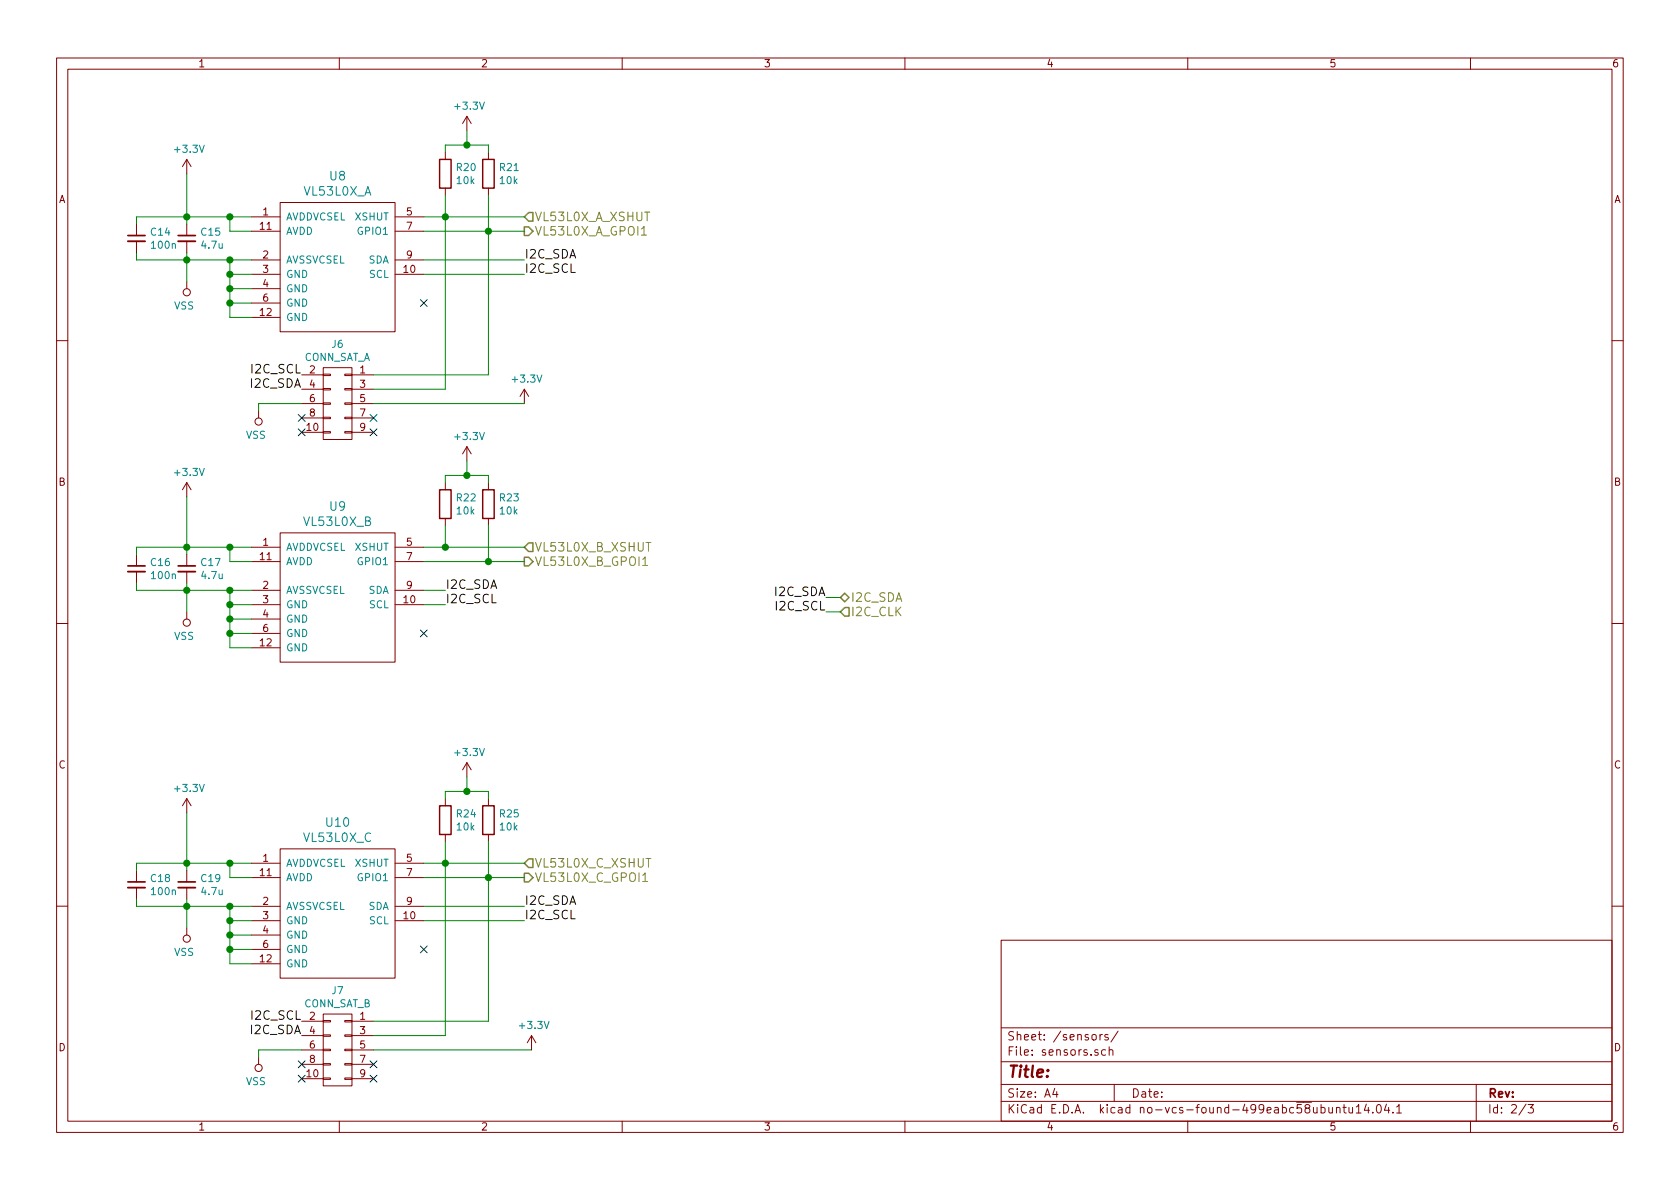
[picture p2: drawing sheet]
EESchema Schematic File Version 2
LIBS:CRE1
LIBS:sensorGridPcb-rescue
LIBS:power
LIBS:device
LIBS:transistors
LIBS:conn
LIBS:linear
LIBS:regul
LIBS:74xx
LIBS:cmos4000
LIBS:adc-dac
LIBS:memory
LIBS:xilinx
LIBS:microcontrollers
LIBS:dsp
LIBS:microchip
LIBS:analog_switches
LIBS:motorola
LIBS:texas
LIBS:intel
LIBS:audio
LIBS:interface
LIBS:digital-audio
LIBS:philips
LIBS:display
LIBS:cypress
LIBS:siliconi
LIBS:opto
LIBS:atmel
LIBS:contrib
LIBS:valves
LIBS:75176
LIBS:stm32
LIBS:VL53L0X
LIBS:mechanical
LIBS:switches
LIBS:sensorGridPcb-cache
EELAYER 26 0
EELAYER END
$Descr A4 11693 8268
encoding utf-8
Sheet 2 3
Title ""
Date ""
Rev ""
Comp ""
Comment1 ""
Comment2 ""
Comment3 ""
Comment4 ""
$EndDescr
$Comp
L C_Small C14
U 1 1
P 950 1650
F 0 "C14" H 1042 1696 50  0000 L CNN
F 1 "100n" H 1042 1605 50  0000 L CNN
F 2 "Capacitors_SMD:C_0805_HandSoldering" H 950 1650 50  0001 C CNN
F 3 "" H 950 1650 50  0000 C CNN
	1    950  1650
	1    0    0    -1  
$EndComp
$Comp
L C_Small C15
U 1 1
P 1300 1650
F 0 "C15" H 1392 1696 50  0000 L CNN
F 1 "4.7u" H 1392 1605 50  0000 L CNN
F 2 "Capacitors_SMD:C_0805_HandSoldering" H 1300 1650 50  0001 C CNN
F 3 "" H 1300 1650 50  0000 C CNN
	1    1300 1650
	1    0    0    -1  
$EndComp
$Comp
L R R20
U 1 1
P 3100 1200
F 0 "R20" H 3170 1246 50  0000 L CNN
F 1 "10k" H 3170 1155 50  0000 L CNN
F 2 "Resistors_SMD:R_0805_HandSoldering" V 3030 1200 50  0001 C CNN
F 3 "" H 3100 1200 50  0000 C CNN
	1    3100 1200
	1    0    0    -1  
$EndComp
$Comp
L R R21
U 1 1
P 3400 1200
F 0 "R21" H 3470 1246 50  0000 L CNN
F 1 "10k" H 3470 1155 50  0000 L CNN
F 2 "Resistors_SMD:R_0805_HandSoldering" V 3330 1200 50  0001 C CNN
F 3 "" H 3400 1200 50  0000 C CNN
	1    3400 1200
	1    0    0    -1  
$EndComp
$Comp
L +3.3V #PWR035
U 1 1
P 1300 1200
F 0 "#PWR035" H 1300 1050 50  0001 C CNN
F 1 "+3.3V" H 1315 1373 50  0000 C CNN
F 2 "" H 1300 1200 50  0000 C CNN
F 3 "" H 1300 1200 50  0000 C CNN
	1    1300 1200
	1    0    0    -1  
$EndComp
$Comp
L VL53L0X U8
U 1 1
P 2350 1900
F 0 "U8" H 2350 2587 60  0000 C CNN
F 1 "VL53L0X_A" H 2350 2481 60  0000 C CNN
F 2 "VL53L0X:VL53L0X" H 2400 1850 60  0001 C CNN
F 3 "" H 2400 1850 60  0000 C CNN
	1    2350 1900
	1    0    0    -1  
$EndComp
NoConn ~ 2950 2100
$Comp
L VSS #PWR036
U 1 1
P 1300 1950
F 0 "#PWR036" H 1300 1800 50  0001 C CNN
F 1 "VSS" H 1318 2123 50  0000 C CNN
F 2 "" H 1300 1950 50  0000 C CNN
F 3 "" H 1300 1950 50  0000 C CNN
	1    1300 1950
	-1   0    0    1   
$EndComp
$Comp
L C_Small C18
U 1 1
P 950 6150
F 0 "C18" H 1042 6196 50  0000 L CNN
F 1 "100n" H 1042 6105 50  0000 L CNN
F 2 "Capacitors_SMD:C_0805_HandSoldering" H 950 6150 50  0001 C CNN
F 3 "" H 950 6150 50  0000 C CNN
	1    950  6150
	1    0    0    -1  
$EndComp
$Comp
L C_Small C19
U 1 1
P 1300 6150
F 0 "C19" H 1392 6196 50  0000 L CNN
F 1 "4.7u" H 1392 6105 50  0000 L CNN
F 2 "Capacitors_SMD:C_0805_HandSoldering" H 1300 6150 50  0001 C CNN
F 3 "" H 1300 6150 50  0000 C CNN
	1    1300 6150
	1    0    0    -1  
$EndComp
$Comp
L R R24
U 1 1
P 3100 5700
F 0 "R24" H 3170 5746 50  0000 L CNN
F 1 "10k" H 3170 5655 50  0000 L CNN
F 2 "Resistors_SMD:R_0805_HandSoldering" V 3030 5700 50  0001 C CNN
F 3 "" H 3100 5700 50  0000 C CNN
	1    3100 5700
	1    0    0    -1  
$EndComp
$Comp
L R R25
U 1 1
P 3400 5700
F 0 "R25" H 3470 5746 50  0000 L CNN
F 1 "10k" H 3470 5655 50  0000 L CNN
F 2 "Resistors_SMD:R_0805_HandSoldering" V 3330 5700 50  0001 C CNN
F 3 "" H 3400 5700 50  0000 C CNN
	1    3400 5700
	1    0    0    -1  
$EndComp
$Comp
L +3.3V #PWR037
U 1 1
P 3250 5400
F 0 "#PWR037" H 3250 5250 50  0001 C CNN
F 1 "+3.3V" H 3265 5573 50  0000 C CNN
F 2 "" H 3250 5400 50  0000 C CNN
F 3 "" H 3250 5400 50  0000 C CNN
	1    3250 5400
	1    0    0    -1  
$EndComp
$Comp
L VL53L0X U10
U 1 1
P 2350 6400
F 0 "U10" H 2350 7087 60  0000 C CNN
F 1 "VL53L0X_C" H 2350 6981 60  0000 C CNN
F 2 "VL53L0X:VL53L0X" H 2400 6350 60  0001 C CNN
F 3 "" H 2400 6350 60  0000 C CNN
	1    2350 6400
	1    0    0    -1  
$EndComp
NoConn ~ 2950 6600
$Comp
L VSS #PWR038
U 1 1
P 1300 6450
F 0 "#PWR038" H 1300 6300 50  0001 C CNN
F 1 "VSS" H 1318 6623 50  0000 C CNN
F 2 "" H 1300 6450 50  0000 C CNN
F 3 "" H 1300 6450 50  0000 C CNN
	1    1300 6450
	-1   0    0    1   
$EndComp
$Comp
L C_Small C16
U 1 1
P 950 3950
F 0 "C16" H 1042 3996 50  0000 L CNN
F 1 "100n" H 1042 3905 50  0000 L CNN
F 2 "Capacitors_SMD:C_0805_HandSoldering" H 950 3950 50  0001 C CNN
F 3 "" H 950 3950 50  0000 C CNN
	1    950  3950
	1    0    0    -1  
$EndComp
$Comp
L C_Small C17
U 1 1
P 1300 3950
F 0 "C17" H 1392 3996 50  0000 L CNN
F 1 "4.7u" H 1392 3905 50  0000 L CNN
F 2 "Capacitors_SMD:C_0805_HandSoldering" H 1300 3950 50  0001 C CNN
F 3 "" H 1300 3950 50  0000 C CNN
	1    1300 3950
	1    0    0    -1  
$EndComp
$Comp
L R R22
U 1 1
P 3100 3500
F 0 "R22" H 3170 3546 50  0000 L CNN
F 1 "10k" H 3170 3455 50  0000 L CNN
F 2 "Resistors_SMD:R_0805_HandSoldering" V 3030 3500 50  0001 C CNN
F 3 "" H 3100 3500 50  0000 C CNN
	1    3100 3500
	1    0    0    -1  
$EndComp
$Comp
L R R23
U 1 1
P 3400 3500
F 0 "R23" H 3470 3546 50  0000 L CNN
F 1 "10k" H 3470 3455 50  0000 L CNN
F 2 "Resistors_SMD:R_0805_HandSoldering" V 3330 3500 50  0001 C CNN
F 3 "" H 3400 3500 50  0000 C CNN
	1    3400 3500
	1    0    0    -1  
$EndComp
$Comp
L +3.3V #PWR039
U 1 1
P 3250 3200
F 0 "#PWR039" H 3250 3050 50  0001 C CNN
F 1 "+3.3V" H 3265 3373 50  0000 C CNN
F 2 "" H 3250 3200 50  0000 C CNN
F 3 "" H 3250 3200 50  0000 C CNN
	1    3250 3200
	1    0    0    -1  
$EndComp
$Comp
L VL53L0X U9
U 1 1
P 2350 4200
F 0 "U9" H 2350 4887 60  0000 C CNN
F 1 "VL53L0X_B" H 2350 4781 60  0000 C CNN
F 2 "VL53L0X:VL53L0X" H 2400 4150 60  0001 C CNN
F 3 "" H 2400 4150 60  0000 C CNN
	1    2350 4200
	1    0    0    -1  
$EndComp
NoConn ~ 2950 4400
$Comp
L VSS #PWR040
U 1 1
P 1300 4250
F 0 "#PWR040" H 1300 4100 50  0001 C CNN
F 1 "VSS" H 1318 4423 50  0000 C CNN
F 2 "" H 1300 4250 50  0000 C CNN
F 3 "" H 1300 4250 50  0000 C CNN
	1    1300 4250
	-1   0    0    1   
$EndComp
Text HLabel 3650 1500 2    60   Input ~ 0
VL53L0X_A_XSHUT
Text HLabel 3650 1600 2    60   Output ~ 0
VL53L0X_A_GPOI1
Text HLabel 3650 3800 2    60   Input ~ 0
VL53L0X_B_XSHUT
Text HLabel 3650 6000 2    60   Input ~ 0
VL53L0X_C_XSHUT
Text HLabel 3650 3900 2    60   Output ~ 0
VL53L0X_B_GPOI1
Text HLabel 3650 6100 2    60   Output ~ 0
VL53L0X_C_GPOI1
Text HLabel 5850 4150 2    60   BiDi ~ 0
I2C_SDA
Text HLabel 5850 4250 2    60   Input ~ 0
I2C_CLK
$Comp
L +3.3V #PWR041
U 1 1
P 1300 3450
F 0 "#PWR041" H 1300 3300 50  0001 C CNN
F 1 "+3.3V" H 1315 3623 50  0000 C CNN
F 2 "" H 1300 3450 50  0000 C CNN
F 3 "" H 1300 3450 50  0000 C CNN
	1    1300 3450
	1    0    0    -1  
$EndComp
$Comp
L +3.3V #PWR042
U 1 1
P 1300 5650
F 0 "#PWR042" H 1300 5500 50  0001 C CNN
F 1 "+3.3V" H 1315 5823 50  0000 C CNN
F 2 "" H 1300 5650 50  0000 C CNN
F 3 "" H 1300 5650 50  0000 C CNN
	1    1300 5650
	1    0    0    -1  
$EndComp
$Comp
L +3.3V #PWR043
U 1 1
P 3250 900
F 0 "#PWR043" H 3250 750 50  0001 C CNN
F 1 "+3.3V" H 3265 1073 50  0000 C CNN
F 2 "" H 3250 900 50  0000 C CNN
F 3 "" H 3250 900 50  0000 C CNN
	1    3250 900 
	1    0    0    -1  
$EndComp
$Comp
L CONN_02X05 J6
U 1 1
P 2350 2800
F 0 "J6" H 2350 3215 50  0000 C CNN
F 1 "CONN_SAT_A" H 2350 3124 50  0000 C CNN
F 2 "Pin_Headers:Pin_Header_Straight_2x05_Pitch2.54mm" H 2350 1600 50  0001 C CNN
F 3 "" H 2350 1600 50  0001 C CNN
	1    2350 2800
	-1   0    0    -1  
$EndComp
$Comp
L VSS #PWR044
U 1 1
P 1800 2850
F 0 "#PWR044" H 1800 2700 50  0001 C CNN
F 1 "VSS" H 1818 3023 50  0000 C CNN
F 2 "" H 1800 2850 50  0001 C CNN
F 3 "" H 1800 2850 50  0001 C CNN
	1    1800 2850
	-1   0    0    1   
$EndComp
Text Label 3650 1800 0    60   ~ 0
I2C_SDA
Text Label 3650 1900 0    60   ~ 0
I2C_SCL
Text Label 3100 4100 0    60   ~ 0
I2C_SDA
Text Label 3100 4200 0    60   ~ 0
I2C_SCL
Text Label 3650 6300 0    60   ~ 0
I2C_SDA
Text Label 3650 6400 0    60   ~ 0
I2C_SCL
Text Label 5750 4150 2    60   ~ 0
I2C_SDA
Text Label 5750 4250 2    60   ~ 0
I2C_SCL
Text Label 2100 2600 2    60   ~ 0
I2C_SCL
Text Label 2100 2700 2    60   ~ 0
I2C_SDA
$Comp
L +3.3V #PWR045
U 1 1
P 3650 2800
F 0 "#PWR045" H 3650 2650 50  0001 C CNN
F 1 "+3.3V" H 3665 2973 50  0000 C CNN
F 2 "" H 3650 2800 50  0000 C CNN
F 3 "" H 3650 2800 50  0000 C CNN
	1    3650 2800
	1    0    0    -1  
$EndComp
Wire Wire Line
	1750 1600 1600 1600
Wire Wire Line
	1600 1600 1600 1500
Wire Wire Line
	950  1500 1750 1500
Wire Wire Line
	950  1500 950  1550
Connection ~ 1600 1500
Wire Wire Line
	1300 1200 1300 1550
Connection ~ 1300 1500
Wire Wire Line
	1750 1800 950  1800
Wire Wire Line
	950  1800 950  1750
Wire Wire Line
	1300 1750 1300 1950
Connection ~ 1300 1800
Wire Wire Line
	2950 1600 3650 1600
Wire Wire Line
	2950 1500 3650 1500
Wire Wire Line
	3250 900  3250 1000
Wire Wire Line
	3100 1000 3400 1000
Wire Wire Line
	3100 1000 3100 1050
Wire Wire Line
	3400 1000 3400 1050
Connection ~ 3250 1000
Wire Wire Line
	3100 1350 3100 2700
Connection ~ 3100 1500
Wire Wire Line
	3400 1350 3400 2600
Connection ~ 3400 1600
Wire Wire Line
	1600 1800 1600 2200
Wire Wire Line
	1600 1900 1750 1900
Connection ~ 1600 1800
Wire Wire Line
	1600 2000 1750 2000
Connection ~ 1600 1900
Wire Wire Line
	1600 2100 1750 2100
Connection ~ 1600 2000
Wire Wire Line
	1600 2200 1750 2200
Connection ~ 1600 2100
Wire Wire Line
	1750 6100 1600 6100
Wire Wire Line
	1600 6100 1600 6000
Wire Wire Line
	950  6000 1750 6000
Wire Wire Line
	950  6000 950  6050
Connection ~ 1600 6000
Wire Wire Line
	1300 5650 1300 6050
Connection ~ 1300 6000
Wire Wire Line
	1750 6300 950  6300
Wire Wire Line
	950  6300 950  6250
Wire Wire Line
	1300 6250 1300 6450
Connection ~ 1300 6300
Wire Wire Line
	2950 6100 3650 6100
Wire Wire Line
	2950 6000 3650 6000
Wire Wire Line
	3250 5400 3250 5500
Wire Wire Line
	3100 5500 3400 5500
Wire Wire Line
	3100 5500 3100 5550
Wire Wire Line
	3400 5500 3400 5550
Connection ~ 3250 5500
Wire Wire Line
	3100 5850 3100 7200
Connection ~ 3100 6000
Wire Wire Line
	3400 5850 3400 7100
Connection ~ 3400 6100
Wire Wire Line
	1600 6300 1600 6700
Wire Wire Line
	1600 6400 1750 6400
Connection ~ 1600 6300
Wire Wire Line
	1600 6500 1750 6500
Connection ~ 1600 6400
Wire Wire Line
	1600 6600 1750 6600
Connection ~ 1600 6500
Wire Wire Line
	1600 6700 1750 6700
Connection ~ 1600 6600
Wire Wire Line
	1750 3900 1600 3900
Wire Wire Line
	1600 3900 1600 3800
Wire Wire Line
	950  3800 1750 3800
Wire Wire Line
	950  3800 950  3850
Connection ~ 1600 3800
Wire Wire Line
	1300 3450 1300 3850
Connection ~ 1300 3800
Wire Wire Line
	1750 4100 950  4100
Wire Wire Line
	950  4100 950  4050
Wire Wire Line
	1300 4050 1300 4250
Connection ~ 1300 4100
Wire Wire Line
	2950 3900 3650 3900
Wire Wire Line
	2950 3800 3650 3800
Wire Wire Line
	3250 3200 3250 3300
Wire Wire Line
	3100 3300 3400 3300
Wire Wire Line
	3100 3300 3100 3350
Wire Wire Line
	3400 3300 3400 3350
Connection ~ 3250 3300
Wire Wire Line
	3100 3650 3100 3800
Connection ~ 3100 3800
Wire Wire Line
	3400 3650 3400 3900
Connection ~ 3400 3900
Wire Wire Line
	1600 4100 1600 4500
Wire Wire Line
	1600 4200 1750 4200
Connection ~ 1600 4100
Wire Wire Line
	1600 4300 1750 4300
Connection ~ 1600 4200
Wire Wire Line
	1600 4400 1750 4400
Connection ~ 1600 4300
Wire Wire Line
	1600 4500 1750 4500
Connection ~ 1600 4400
Wire Wire Line
	2950 4100 3100 4100
Wire Wire Line
	2950 4200 3100 4200
Wire Wire Line
	2950 6300 3650 6300
Wire Wire Line
	2950 6400 3650 6400
Wire Wire Line
	2100 2800 1800 2800
Wire Wire Line
	1800 2800 1800 2850
Wire Wire Line
	5750 4150 5850 4150
Wire Wire Line
	5850 4250 5750 4250
Wire Wire Line
	2600 2800 3650 2800
Wire Wire Line
	3400 2600 2600 2600
Wire Wire Line
	3100 2700 2600 2700
Wire Wire Line
	2950 1800 3650 1800
Wire Wire Line
	2950 1900 3650 1900
NoConn ~ 2100 2900
NoConn ~ 2100 3000
NoConn ~ 2600 2900
NoConn ~ 2600 3000
$Comp
L CONN_02X05 J7
U 1 1
P 2350 7300
F 0 "J7" H 2350 7715 50  0000 C CNN
F 1 "CONN_SAT_B" H 2350 7624 50  0000 C CNN
F 2 "Pin_Headers:Pin_Header_Straight_2x05_Pitch2.54mm" H 2350 6100 50  0001 C CNN
F 3 "" H 2350 6100 50  0001 C CNN
	1    2350 7300
	-1   0    0    -1  
$EndComp
$Comp
L VSS #PWR046
U 1 1
P 1800 7350
F 0 "#PWR046" H 1800 7200 50  0001 C CNN
F 1 "VSS" H 1818 7523 50  0000 C CNN
F 2 "" H 1800 7350 50  0001 C CNN
F 3 "" H 1800 7350 50  0001 C CNN
	1    1800 7350
	-1   0    0    1   
$EndComp
Text Label 2100 7100 2    60   ~ 0
I2C_SCL
Text Label 2100 7200 2    60   ~ 0
I2C_SDA
Wire Wire Line
	2100 7300 1800 7300
Wire Wire Line
	1800 7300 1800 7350
NoConn ~ 2100 7400
NoConn ~ 2100 7500
NoConn ~ 2600 7400
NoConn ~ 2600 7500
Wire Wire Line
	3100 7200 2600 7200
Wire Wire Line
	3400 7100 2600 7100
$Comp
L +3.3V #PWR047
U 1 1
P 3700 7300
F 0 "#PWR047" H 3700 7150 50  0001 C CNN
F 1 "+3.3V" H 3715 7473 50  0000 C CNN
F 2 "" H 3700 7300 50  0000 C CNN
F 3 "" H 3700 7300 50  0000 C CNN
	1    3700 7300
	1    0    0    -1  
$EndComp
Wire Wire Line
	3700 7300 2600 7300
$EndSCHEMATC
